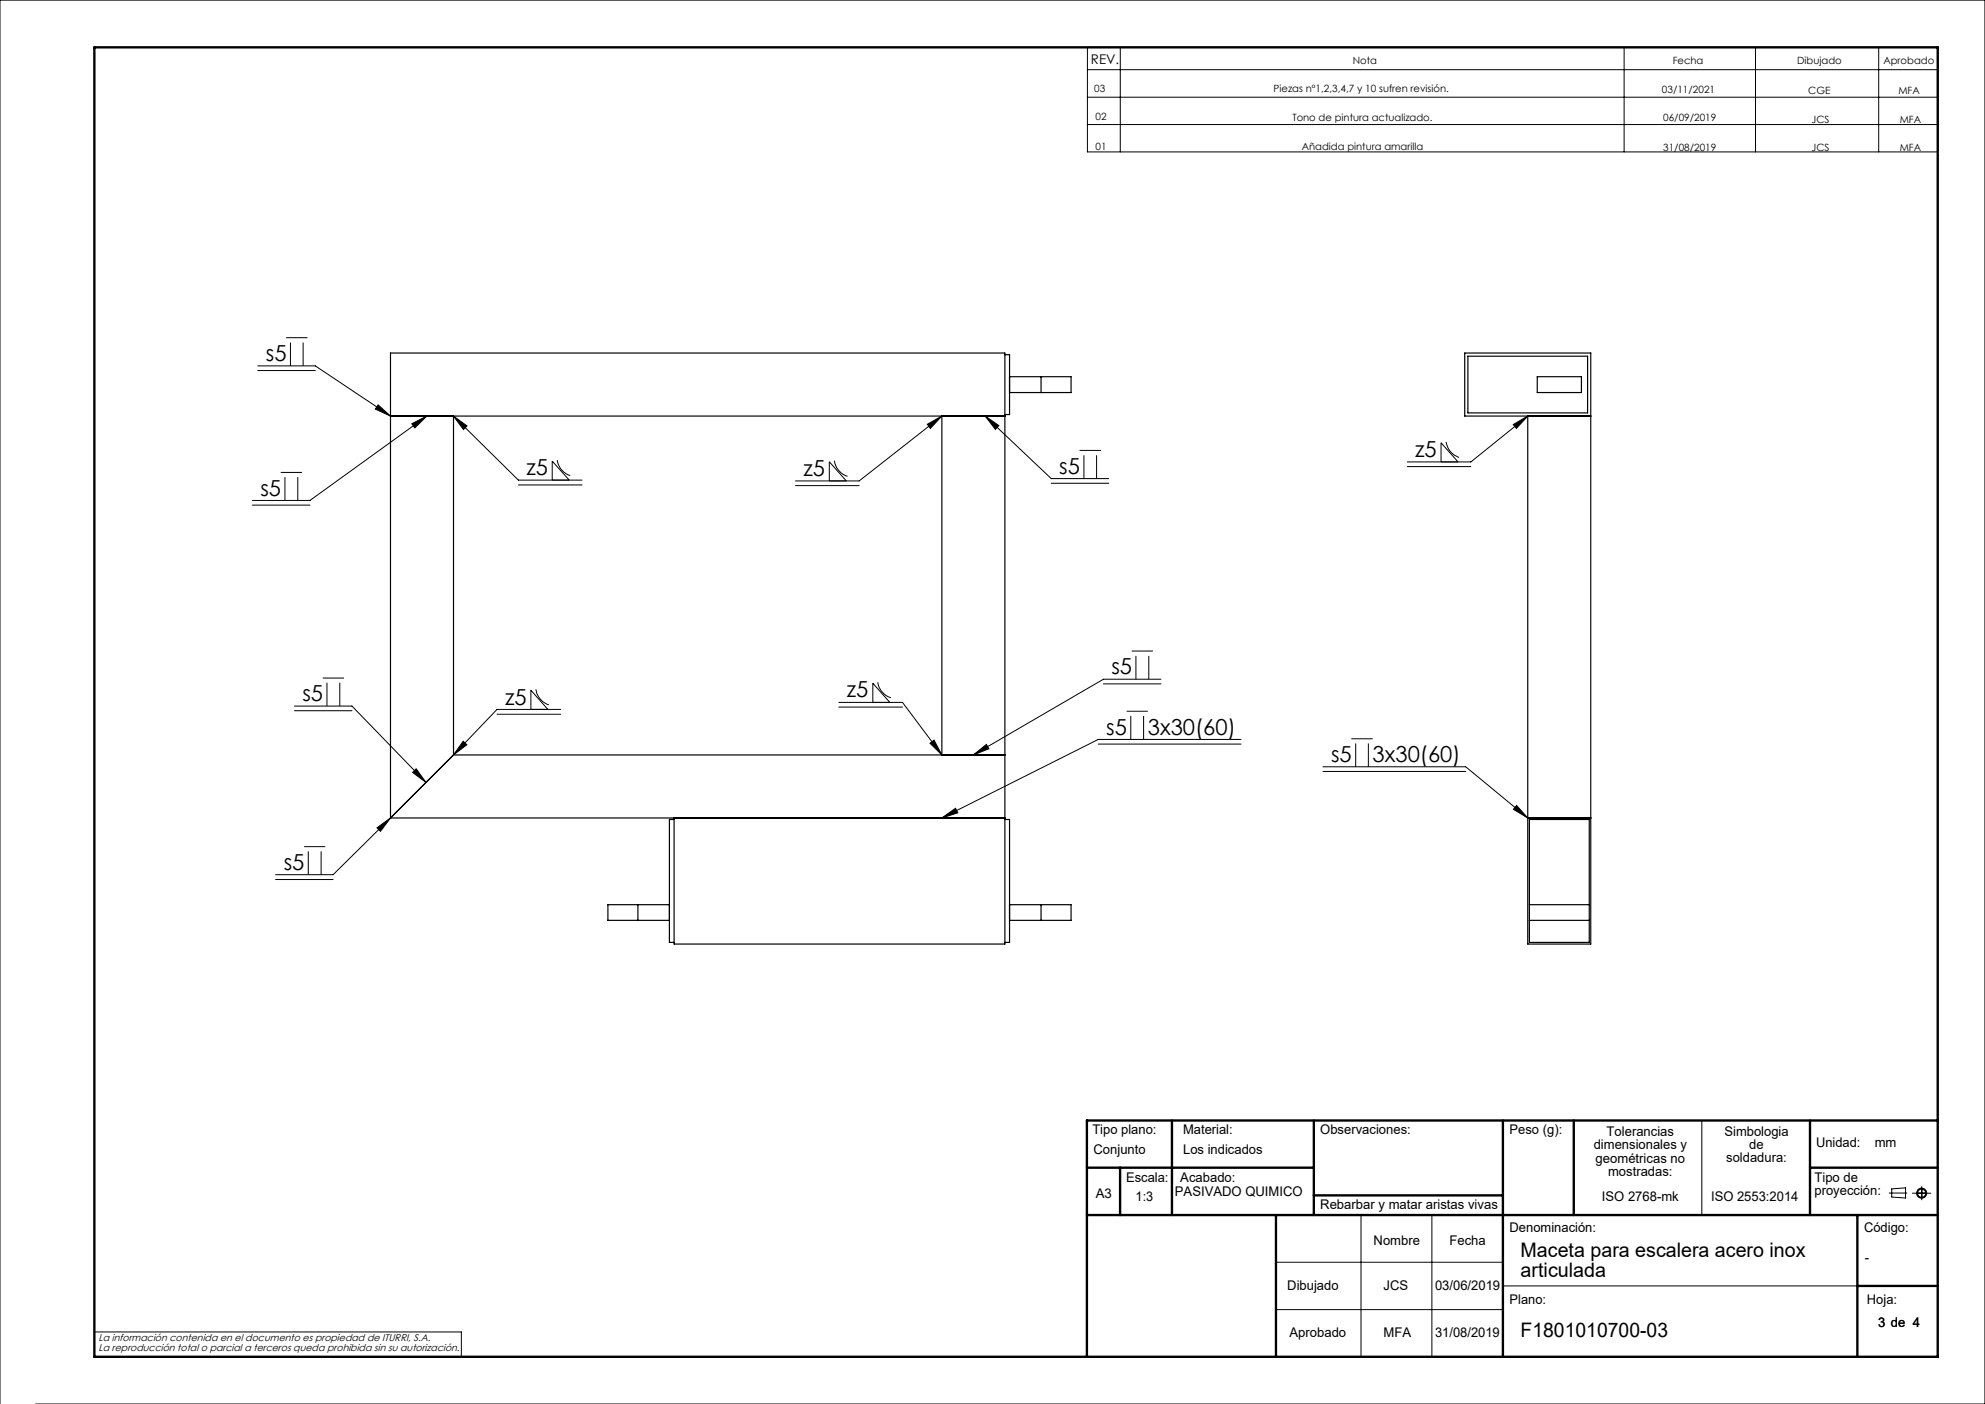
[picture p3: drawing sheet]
<svg xmlns="http://www.w3.org/2000/svg" width="420mm" height="297mm" viewBox="0 0 420 297" stroke-linecap="round" stroke-linejoin="round" font-family="sans-serif">
<g fill="none" stroke="#000" stroke-width=".21">
<path d="M230.1 10h179.9v22.1h-179.9zM230.1 14.7h179.9M237 10v22.1M343.6 10v22.1M371.4 10v22.1M397.5 10v22.1M230.1 20.6h179.9M230.1 26.3h179.9M54.5 77.4h12.2l15.9 10.6M54.5 78.4h12.2M60.5 71.4h4.6M61.5 72.5v4.9"/>
<path d="M64.1 72.5v4.9M59.4 99.9h4.5M80 85.7l2.6 2.3-3.2-1.5zM87.1 89.6l3.2-1.6-2.5 2.5zM90.3 88l-24.7 17.9h-12.2M96 88l13.7 13.6h13.5M96 88l2.8 2.1-.7 .8zM117.9 97.3a4 4 0 0 0 2.8 3.3M176.5 97.5a4.1 4.1 0 0 0 2.8 3.2M196.2 89.7l3.1-1.7-2.5 2.6zM199.3 88l-17.5 13.7h-13.5M208.5 88l2.8 2-.7 .8z"/>
<path d="M208.5 88l13.9 13.2h12.2M228.4 95.3h4.5M229.3 96.3v4.9M232 96.3v4.9M297.7 98.7h13.5M304.9 97.7v-4l3.6 4M306 93.5a4.1 4.1 0 0 0 2.7 3.3M320.2 89.8l3.1-1.8-2.4 2.6zM323.3 88l-12.1 9.7h-13.5M53.4 106.9h12.2M60.3 100.9v5M63 100.9v5"/>
<path d="M109.7 102.6h13.5M116.8 101.6v-4.1l3.6 4.1M168.3 102.7h13.5M175.5 101.7v-4l3.6 4M222.4 102.2h12.2M239.5 137.7h4.4M240.3 138.7v5M243.1 138.7v5M62.3 149.4h12.2l15.6 16.1M62.3 150.4h12.2M68.3 143.4h4.5M69.2 144.4v5"/>
<path d="M71.9 144.4v5M98 156.8l.8 .7-2.8 2.2zM105.2 151.1h13.4M112.3 150.1v-4.1l3.6 4.1M113.4 145.8a4.1 4.1 0 0 0 2.7 3.3M118.6 150.1h-13.4l-9.2 9.6M177.5 148.6h13.5l8.3 11.1M177.5 149.6h13.5M184.7 148.6v-4.1l3.6 4.1M185.7 144.3a4 4 0 0 0 2.8 3.3M196.8 157.2l.8-.6 1.7 3.1zM206 159.7l2.7-2.2 .5 .9z"/>
<path d="M232.4 157.4h30.2M233.5 144.7h12.1M238.4 150.5h4.5M239.3 151.4v5M242 151.4v5M245.6 143.7h-12.1l-27.5 16M262.6 156.4h-30.2l-33.1 16.6M285.9 156.3h4.5M286.8 157.3v4.9M289.5 157.3v4.9M64.3 179.1h4.5M79.8 175.1l2.8-2.1-2.1 2.9z"/>
<path d="M82.6 173l-12.1 12h-12.2M88.1 162.6l2 2.9-2.8-2.1zM199.3 173l2.9-2 .5 .9zM279.9 162.2h30.2l13.2 10.8M279.9 163.2h30.2M320.9 170.4l2.4 2.6-3.1-1.8zM58.3 186.1h12.2M65.2 180.1v4.9M67.9 180.1v4.9M360.1 237v20M288 257v30M303 257v30"/>
<path d="M399.7 252.4h3.8M400.3 251.5l2.9-.2v2.1l-2.9-.2zM404.6 252.4h4M406.6 251v2.8M270 267h48M270 277h48M318 272h75M0 297v-297h420v297h-412.5M20 281.8h77.6v5.2"/>
<circle cx="406.6" cy="252.4" r=".86"/>
<circle cx="406.6" cy="252.4" r="1.07"/>
</g>
<g fill="none" stroke="#000" stroke-width=".5">
<path d="M20 10h390v277h-390zM248 237v20M278 237v20M318 237v50M333 237v20M383 237v20M410 237h-180v50M230 257h180M230 247h48M237 247v10M270 257v30M278 252.9h40"/>
<path d="M383 247h27M393 257v30M393 272h17"/>
</g>
<path d="M87.1 89.6l3.2-1.6-2.5 2.5zM88.1 162.6l2 2.9-2.8-2.1zM199.3 173l2.9-2 .5 .9zM196.2 89.7l3.1-1.7-2.5 2.6zM206 159.7l2.7-2.2 .5 .9zM98 156.8l.8 .7-2.8 2.2zM196.8 157.2l.8-.6 1.7 3.1zM96 88l2.8 2.1-.7 .8zM208.5 88l2.8 2-.7 .8zM80 85.7l2.6 2.3-3.2-1.5zM79.8 175.1l2.8-2.1-2.1 2.9zM320.9 170.4l2.4 2.6-3.1-1.8zM320.2 89.8l3.1-1.8-2.4 2.6z" fill="#000"/>
<g fill="none" stroke="#000" stroke-width=".25">
<path d="M212.6 75h1v12.7h-1M213.6 79.7h6.7M220.3 79.7h6.3v3.3h-6.3M220.3 79.7v3.3M310.6 75.3h25.3v12h-25.3zM325.3 79.7h9.3v3.3h-9.3zM82.6 88h130M96 88v71.7M199.3 88v71.7M213.6 83h6.7M323.3 88v111.7h13.3v-125h-26.7v13.3h26.7M96 159.7h116.6"/>
<path d="M96 159.7l-13.4 13.3M82.6 173v-98.3h130v125h-70v-26.7M82.6 173h130M142.6 173.4h-1v26h1M212.6 173.4h1v26h-1M323.3 173h13.3M323.6 173.4h12.7v26h-12.7zM135 191.4h-6.4v3.3h6.4M135 194.7h6.6M135 191.4h6.6M135 191.4v3.3M213.6 194.7h6.7"/>
<path d="M213.6 191.4h6.7M220.3 191.4h6.3v3.3h-6.3M220.3 191.4v3.3M323.6 194.7h12.7M323.6 191.4h12.7"/>
</g>
<g font-size="4.7">
<text x="56.2" y="76.4">s5</text>
<text x="111.4" y="100.5">z5</text>
<text x="170" y="100.7">z5</text>
<text x="224.1" y="100.2">s5</text>
<text x="299.4" y="96.7">z5</text>
<text x="55.1" y="104.8">s5</text>
<text x="235.2" y="142.6">s5</text>
<text x="64" y="148.3">s5</text>
<text x="106.9" y="149">z5</text>
<text x="179.2" y="147.5">z5</text>
<text x="234.1" y="155.4">s5</text>
<text x="242.9" y="155.4">3x30(60)</text>
<text x="281.6" y="161.2">s5</text>
<text x="290.4" y="161.2">3x30(60)</text>
<text x="60" y="184">s5</text>
</g>
<g font-size="4.2">
<text x="321.7" y="265.9">Maceta para escalera acero inox</text>
<text x="321.7" y="270.1">articulada</text>
<text x="321.7" y="282.8">F1801010700-03</text>
</g>
<g font-size="2.8">
<text x="230.8" y="13.6">REV.</text>
<text x="231.1" y="239.9">Tipo plano:</text>
<text x="250.3" y="239.9">Material:</text>
<text x="279.3" y="239.9">Observaciones:</text>
<text x="319.4" y="239.9">Peso (g):</text>
<text x="231.4" y="244.1">Conjunto</text>
<text x="250.3" y="244.1">Los indicados</text>
<text x="337.2" y="243.1">dimensionales y</text>
<text x="337.6" y="246">geométricas no</text>
<text x="339.9" y="240.3">Tolerancias</text>
<text x="364.9" y="240.2">Simbologia</text>
<text x="365.3" y="245.9">soldadura:</text>
<text x="370.1" y="243">de</text>
<text x="384.2" y="242.7">Unidad:</text>
<text x="396.7" y="242.7">mm</text>
<text x="238.3" y="250">Escala:</text>
<text x="249.7" y="250">Acabado:</text>
<text x="340.2" y="248.8">mostradas:</text>
<text x="383.9" y="250">Tipo de</text>
<text x="231.9" y="253.4">A3</text>
<text x="240.3" y="254">1:3</text>
<text x="248.6" y="253">PASIVADO QUIMICO</text>
<text x="279.3" y="255.7">Rebarbar y matar aristas vivas</text>
<text x="338.9" y="254">ISO 2768-mk</text>
<text x="362" y="254">ISO 2553:2014</text>
<text x="383.9" y="252.8">proyección:</text>
<text x="290.6" y="263.3">Nombre</text>
<text x="306.7" y="263.3">Fecha</text>
<text x="319.4" y="260.6">Denominación:</text>
<text x="394.4" y="260.6">Código:</text>
<text x="394.6" y="266.9">-</text>
<text x="272.4" y="273">Dibujado</text>
<text x="292.7" y="273">JCS</text>
<text x="303.6" y="273">03/06/2019</text>
<text x="319.4" y="275.8">Plano:</text>
<text x="395" y="275.8">Hoja:</text>
<text x="397.4" y="280.6">3 de 4</text>
<text x="272.8" y="282.8">Aprobado</text>
<text x="292.7" y="282.8">MFA</text>
<text x="303.6" y="282.8">31/08/2019</text>
</g>
<g font-size="2.1">
<text x="286.2" y="13.6">Nota</text>
<text x="353.9" y="13.6">Fecha</text>
<text x="380.3" y="13.6">Dibujado</text>
<text x="398.5" y="13.6">Aprobado</text>
<text x="231.5" y="19.4">03</text>
<text x="269.5" y="19.5">Piezas nº1,2,3,4,7 y 10 sufren revisión.</text>
<text x="351.7" y="19.6">03/11/2021</text>
<text x="382.6" y="19.9">CGE</text>
<text x="401.7" y="19.9">MFA</text>
<text x="231.8" y="25.4">02</text>
<text x="273.5" y="25.5">Tono de pintura actualizado.</text>
<text x="351.9" y="25.6">06/09/2019</text>
<text x="383.3" y="25.9">JCS</text>
<text x="401.9" y="25.9">MFA</text>
<text x="231.8" y="31.8">01</text>
<text x="275.4" y="31.8">Añadida pintura amarilla</text>
<text x="351.9" y="31.9">31/08/2019</text>
<text x="383.3" y="31.9">JCS</text>
<text x="401.9" y="31.9">MFA</text>
<text x="20.8" y="283.7">La información contenida en el documento es propiedad de ITURRI, S.A.</text>
<text x="20.8" y="285.7">La reproducción total o parcial a terceros queda prohibida sin su autorización.</text>
</g>
</svg>
